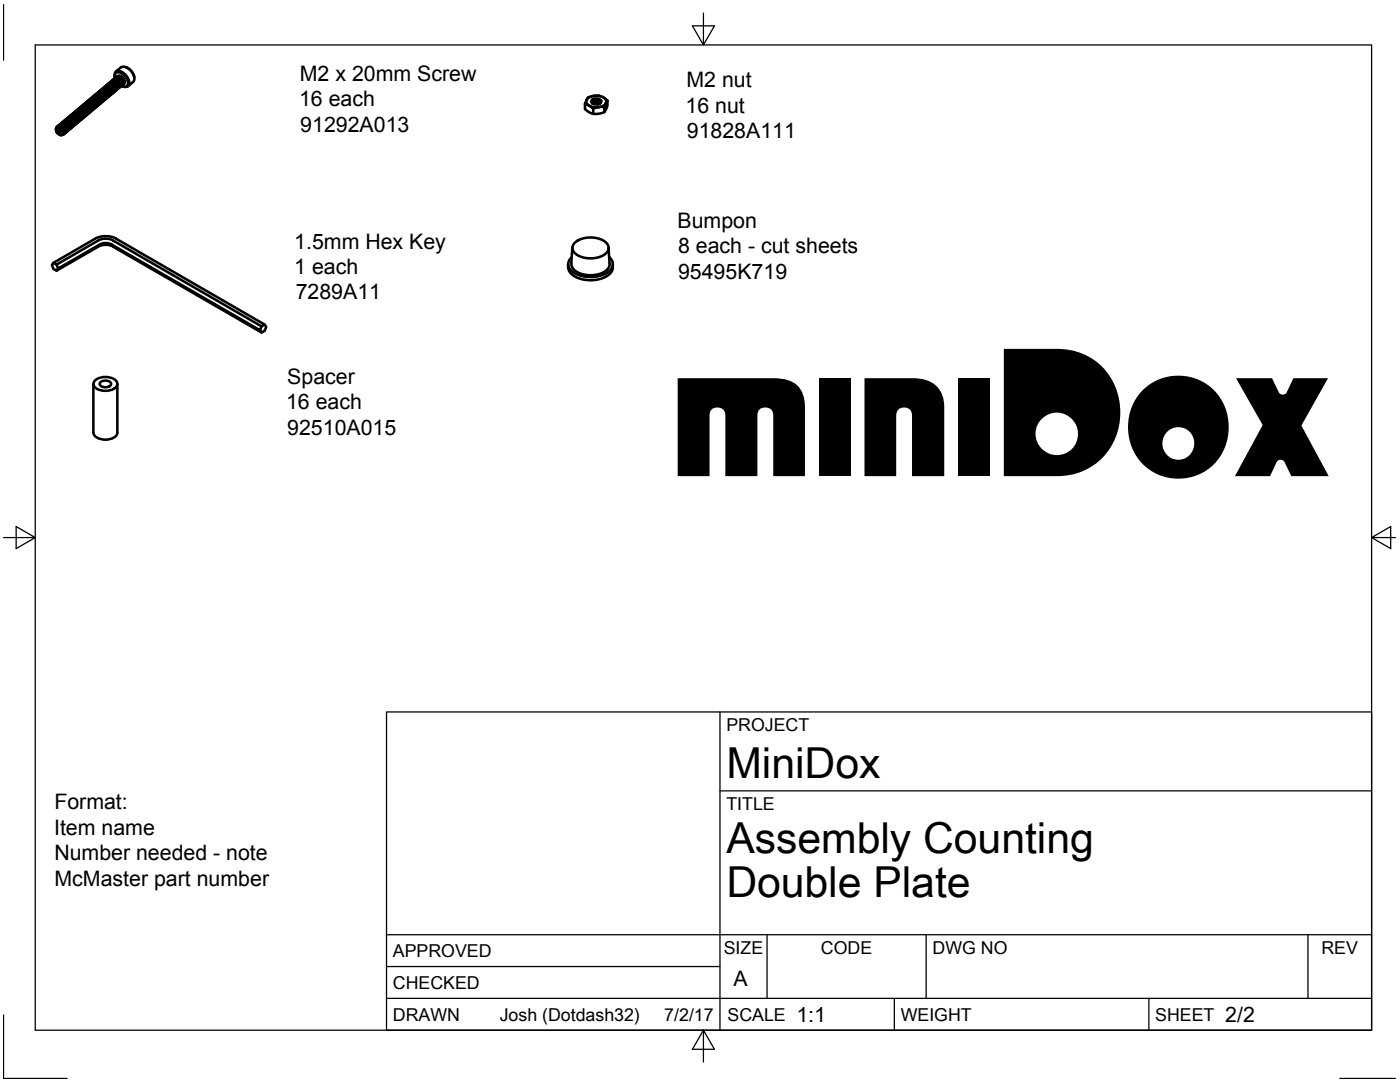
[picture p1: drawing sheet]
<svg xmlns="http://www.w3.org/2000/svg" width="279mm" height="216mm" viewBox="0 0 279 216" stroke-linecap="round" stroke-linejoin="round" font-family="sans-serif">
<!-- layer: Visible -->
<g fill="none" stroke="#000" stroke-width=".51">
<path d="M17.8 19.9a1.16 1.16 0 0 1 1.5 1.4M18 19.8a1.07 1.07 0 0 1 1.6 .9v.3l-.2 .2M18.1 19.7a1.16 1.16 0 0 1 1.4 1.4M18.2 19.6a1.07 1.07 0 0 1 1.6 .9v.3l-.2 .2M18.4 19.4a1.17 1.17 0 0 1 1.4 1.5M18.4 19.4l-.1 .1M18.5 19.4a1.07 1.07 0 0 1 1.6 .9v.3l-.2 .2M18.6 19.3a1.14 1.14 0 0 1 1.4 1.4M18.7 19.2a1.07 1.07 0 0 1 1.6 .9v.3l-.2 .1M18.8 19.1a1.12 1.12 0 0 1 1.2 .2 1.12 1.12 0 0 1 .2 1.2M19 19a1.07 1.07 0 0 1 1.6 .8v.4l-.2 .1M19.1 19.8l.4 .6"/>
<path d="M19.1 18.9a1.13 1.13 0 0 1 1.4 1.3M19.2 18.7a1.01 1.01 0 0 1 1.6 .7l.1 .5-.3 .2M19.3 19.6l.5 .5M19.3 18.6a1.14 1.14 0 0 1 1.5 1.4M19.5 18.5a1.12 1.12 0 0 1 1.6 1.1l-.2 .3M19.6 19.4l.4 .5M19.6 18.4a1.14 1.14 0 0 1 1.4 1.4M19.6 18.4h.1M19.7 18.3a1.13 1.13 0 0 1 1.7 1.1l-.3 .3M19.8 19.2l.5 .5M19.9 18.2a1.17 1.17 0 0 1 1.4 1.4h-.1M19.9 18.2h-.1"/>
<path d="M20 18.1a1.13 1.13 0 0 1 1.6 1.1l-.2 .3M20.1 19l.4 .5M20.1 18a1.16 1.16 0 0 1 1.4 1.4M20.2 17.9a1.11 1.11 0 0 1 1.7 1l-.3 .4M20.3 18.8l.5 .5M20.3 17.8a1.13 1.13 0 0 1 1.2 .3 1.13 1.13 0 0 1 .2 1.1M20.5 17.7a1.11 1.11 0 0 1 1.6 1l-.2 .4M20.6 18.6l.4 .5M20.6 17.6a1.14 1.14 0 0 1 1.4 1.4M20.6 17.6h.1M20.8 17.5a1.06 1.06 0 0 1 1.5 .9v.3l-.2 .2M20.8 18.3l.5 .6"/>
<path d="M20.9 17.3a1.14 1.14 0 0 1 1.4 1.5M20.9 17.3l-.1 .1M21 17.3a1.07 1.07 0 0 1 1.6 .9v.3l-.2 .2M21.1 18.1l.4 .6M21.1 17.2a1.13 1.13 0 0 1 1.1 .2 1.13 1.13 0 0 1 .3 1.2M21.2 17.1a1.07 1.07 0 0 1 1.6 .8v.4l-.2 .2M21.3 17.9l.5 .6M21.3 16.9a1.13 1.13 0 0 1 1.4 1.5M21.5 16.9a1.07 1.07 0 0 1 1.6 .8v.3l-.2 .2M21.6 17.7l.4 .5M21.6 16.7a1.13 1.13 0 0 1 1.1 .3 1.13 1.13 0 0 1 .3 1.2M21.7 16.7a1.07 1.07 0 0 1 1.7 .8l-.1 .4-.2 .1"/>
<path d="M21.8 17.5l.5 .5M21.8 16.5a1.12 1.12 0 0 1 1.2 .3 1.12 1.12 0 0 1 .2 1.2M22 16.4a1.07 1.07 0 0 1 1.6 .9v.4l-.2 .1M22.1 17.3l.4 .5M22.1 16.3a1.15 1.15 0 0 1 1.4 1.5M22.1 16.3h.1M22.3 16.2a1.06 1.06 0 0 1 1.5 .9v.4l-.2 .1M22.3 17.1l.5 .5M22.3 16.1a1.12 1.12 0 0 1 1.2 .3 1.12 1.12 0 0 1 .3 1.1M22.5 16a1.02 1.02 0 0 1 1.6 .7v.4l-.2 .3M22.6 16.9l.4 .5M22.6 15.9a1.12 1.12 0 0 1 1.1 .3 1.12 1.12 0 0 1 .3 1.1"/>
<path d="M22.7 15.8a1.1 1.1 0 0 1 1.6 .9v.3l-.2 .2M22.8 16.7l.5 .5M22.9 15.2v.2M22.9 15.2a.9 .9 0 0 1 .4-1 .9 .9 0 0 1 1.2 .2l.7 .7a1.54 1.54 0 0 1 .2 2.2l-.9-.1M23 15.6a.84 .84 0 0 1 .2-1.1 .84 .84 0 0 1 1.1 .2 1.91 1.91 0 0 1 1 2.5l-.6 .1-.5-.2a1.12 1.12 0 0 0-.2-1.1 1.12 1.12 0 0 0-1.2-.3M23 15.6a1.13 1.13 0 0 1 1.6 1.1l-.2 .3M23.1 16.5l.4 .5M23.1 15.5a1.17 1.17 0 0 1 1.4 1.4M23.1 15.5h.1M23.2 15.4a1.11 1.11 0 0 1 1.7 1l-.1 .2-.2 .2M23.3 16.2l.5 .6M23.3 15.3a1.12 1.12 0 0 1 1.2 .2 1.12 1.12 0 0 1 .3 1.2"/>
<path d="M23.6 16l.4 .6M23.6 15.1h.4l.5 .5-.2-.2M23.8 15.8l.5 .6M24.1 15.6l.4 .5M24.1 13.5l-1 .8M24.1 13.5a1.96 1.96 0 0 1 2.4 1.2 1.36 1.36 0 0 1 .1 1.7M24.5 15.6l.2 .1M25.1 13.4h.1a2.65 2.65 0 0 1 1.6 1.9M26.6 16.4l-1.1 .8M26.8 15.3v.1M117.3 19.7a2.7 2.7 0 0 1 3.6 .3 1.25 1.25 0 0 1-1.4 1.4 2.08 2.08 0 0 1-2.5-1.1zM118.3 19.8l1-.1 .7 .4"/>
<path d="M118.3 19.8l-.3 .4a1.14 1.14 0 0 0 2 .1v-.2M118.3 19.8a1.41 1.41 0 0 1 1.6 .3M118.3 19.8l.8 .1 .5 .3M11.3 26.3a.49 .49 0 0 1 .1-.8 .49 .49 0 0 1 .7 .3l.2 .2a.54 .54 0 0 1 .3 .6 .54 .54 0 0 1-.5 .4l-.2-.1M11.3 26.3l.4 .4M11.3 25.4a1.13 1.13 0 0 1 1.2 .2 1.13 1.13 0 0 1 .2 1.2M11.3 26h.3l.2 .1 .2 .6-.2 .1-.3-.2zM11.4 26.4l.2 .3M11.4 26.4l-.1-.1a.62 .62 0 0 1 0-.9 .62 .62 0 0 1 .9 .1l.5 .6a.44 .44 0 0 1-.2 .8M11.4 26.4l.5 .5M11.5 25.3a1.05 1.05 0 0 1 1.6 .8v.4l-.3 .1M11.6 25.1a1.13 1.13 0 0 1 1.1 .3 1.13 1.13 0 0 1 .3 1.2"/>
<path d="M11.7 25.1a1.07 1.07 0 0 1 1.6 .8v.4l-.2 .1M11.8 25.6l.4 .2 .3 .5M11.8 24.9a1.11 1.11 0 0 1 1.2 .3 1.11 1.11 0 0 1 .2 1.2M12 24.8a1.07 1.07 0 0 1 1.6 .9v.3l-.3 .2M12.1 24.7a1.14 1.14 0 0 1 1.4 1.4v.1M12.2 24.6a1.07 1.07 0 0 1 1.6 .9v.4l-.2 .1M12.3 25.5l.4 .5M12.3 24.5a1.14 1.14 0 0 1 1.5 1.4h-.1M12.5 24.4a1.01 1.01 0 0 1 1.5 .7l.1 .4-.2 .3M12.5 25.3l.5 .5M12.6 24.3a1.14 1.14 0 0 1 1.4 1.4M12.7 24.2a1.03 1.03 0 0 1 1.6 .7v.4l-.2 .3"/>
<path d="M12.8 25.1l.4 .5M12.8 24.1a1.12 1.12 0 0 1 1.2 .3 1.12 1.12 0 0 1 .2 1.1M13 24a1.11 1.11 0 0 1 1.6 1l-.1 .2-.2 .2M13 24.9l.5 .5M13.1 23.9a1.12 1.12 0 0 1 1.1 .3 1.12 1.12 0 0 1 .3 1.1M13.2 23.8a1.12 1.12 0 0 1 1.6 1l-.2 .4M13.3 24.7l.4 .5M13.3 23.7a1.12 1.12 0 0 1 1.2 .3 1.12 1.12 0 0 1 .2 1.1M13.5 23.6a1.12 1.12 0 0 1 1.6 1l-.3 .3M13.5 24.4l.5 .6M13.6 23.5a1.13 1.13 0 0 1 1.4 1.4M13.7 23.4a1.13 1.13 0 0 1 1.7 1l-.3 .4"/>
<path d="M13.8 24.2l.5 .6M13.8 23.3a1.13 1.13 0 0 1 1.4 1.4M14 23.1a1.11 1.11 0 0 1 1.6 1.1l-.2 .3M14 24l.5 .5M14.1 23a1.13 1.13 0 0 1 1.1 .3 1.13 1.13 0 0 1 .3 1.2M14.2 23a1.07 1.07 0 0 1 1.6 .8v.3l-.2 .2M14.3 23.8l.4 .5M14.3 22.8a1.13 1.13 0 0 1 1.2 .3 1.13 1.13 0 0 1 .2 1.2M14.5 22.7a1.05 1.05 0 0 1 1.6 .9v.3l-.3 .2M14.5 23.6l.5 .5M14.6 22.6a1.13 1.13 0 0 1 1.1 .3 1.13 1.13 0 0 1 .3 1.2M14.7 22.5a1.06 1.06 0 0 1 1.6 .9v.3l-.2 .2"/>
<path d="M14.8 23.4l.4 .5M14.8 22.4a1.16 1.16 0 0 1 1.5 1.4M15 22.3a1.07 1.07 0 0 1 1.6 .9v.3l-.3 .2M15 23.2l.5 .5M15.1 22.2a1.13 1.13 0 0 1 1.4 1.4M15.2 22.1a1.07 1.07 0 0 1 1.6 .9v.4l-.2 .1M15.3 23l.5 .5M15.3 22a1.14 1.14 0 0 1 1.5 1.4h-.1M15.5 21.9a1.07 1.07 0 0 1 1.6 .9l-.1 .3-.1 .2M15.5 22.7l.5 .6M15.6 21.8a1.14 1.14 0 0 1 1.4 1.4M15.7 21.7a1.07 1.07 0 0 1 1.6 .9v.3l-.2 .2"/>
<path d="M15.8 22.6l.4 .5M15.8 21.6a1.12 1.12 0 0 1 1.2 .3 1.12 1.12 0 0 1 .2 1.1M16 21.5a1.03 1.03 0 0 1 1.5 .7l.1 .4-.3 .3M16.1 22.3l.4 .6M16.1 21.4a1.12 1.12 0 0 1 1.1 .2 1.12 1.12 0 0 1 .3 1.2M16.2 21.3a1.03 1.03 0 0 1 1.6 .7l.1 .4-.3 .2M16.3 23.8h-.1M16.3 22.1l.4 .6M16.3 21.2a1.12 1.12 0 0 1 1.2 .2 1.12 1.12 0 0 1 .2 1.2M16.5 21.1a1.12 1.12 0 0 1 1.6 1l-.2 .3M16.5 21.9l.5 .6M16.6 20.9a1.15 1.15 0 0 1 1.4 1.4v.1"/>
<path d="M16.7 20.8a1.13 1.13 0 0 1 1.7 1.1l-.3 .3M16.8 21.7l.5 .5M16.8 20.7a1.15 1.15 0 0 1 1.5 1.4l-.1 .1M17 20.6a1.13 1.13 0 0 1 1.6 1.1l-.2 .3M17 21.5l.5 .5M17.1 20.5a1.13 1.13 0 0 1 1.1 .3 1.13 1.13 0 0 1 .3 1.2M17.2 20.4a1.11 1.11 0 0 1 1.6 1l-.2 .4M17.3 21.3l.4 .5M17.3 20.3a1.13 1.13 0 0 1 1.2 .3 1.13 1.13 0 0 1 .2 1.2M17.5 20.2a1.08 1.08 0 0 1 1.6 .9v.3l-.3 .2M17.6 21.1l.4 .5M17.6 20.1a1.13 1.13 0 0 1 1.1 .3 1.13 1.13 0 0 1 .3 1.1"/>
<path d="M17.7 20a1.06 1.06 0 0 1 1.6 .9v.3l-.2 .2M17.8 20.9l.5 .5M18 20.7l.5 .5M18.3 20.4l.5 .6M18.5 20.2l.5 .6M18.8 20l.4 .5M19.3 21.3h-.1M19.5 21.1h.1M19.8 20.9h-.1M20.5 20.2v.1M20.8 20v.1M118.4 21.7l1-.3h1.2v1l-1.1 .3h-1.1"/>
<path d="M118.4 20.7h.7l.4 .1M118.5 20.8h.9M118.6 20.7h.7M118.6 20.4h.7M119.1 20.1l.4 .1 .2 .3M119.1 20.1a.53 .53 0 0 0-.6 0 .53 .53 0 0 0-.2 .6M119.1 20l.5 .2M119.3 20.1h-.8M119.9 20.2a.32 .32 0 0 1-.2 .4 .32 .32 0 0 1-.4-.2h-.5l-.5 .2 .2-.2 .5-.1 .7 .4-.1-.5M120 20.1l-.1 .1M120.6 21.4l.6-1.3v1l-.6 1.3M121.2 20.1l-.2-.2a2.95 2.95 0 0 0-3.8-.2l-.5 1.1v1l.7 .5 1 .4v-1l-.8-.6-.9-.3"/>
<path d="M10.7 52.4l.6 .4M19 47.6l-8.3 4.8-.3 .5 .3 .8 .6 .3M19 47.6a4.6 4.6 0 0 1 4.2 0M19.6 49.2l-8.3 4.8 .3-.4M19.6 49.2a3.3 3.3 0 0 1 3 0M19.9 48.8a2.64 2.64 0 0 1 2.4 0M22.6 48l29.6 17.1-.3 .8-29.6-17.1M22.6 49.2l29.6 17.2-.3-.5M22.6 48a3.2 3.2 0 0 0-3 0l-8.3 4.8 .3 .8 8.3-4.8M23.2 47.6l29.6 17.2-.6 .3M113.4 52.7v.7M114 52.6a2.87 2.87 0 0 0 3 2.3 4.9 4.9 0 0 0 4.5-1.5l.2-.8"/>
<path d="M114.1 51.3a1.76 1.76 0 0 0 .2 3 6.4 6.4 0 0 0 7.6-.5 1.68 1.68 0 0 0-.3-2.5M114.2 49.4l-.2 3.2M114.8 48.4a5.3 5.3 0 0 1 6.1 0 1.5 1.5 0 0 1-.5 2.5 5.4 5.4 0 0 1-5.6-.3 1.39 1.39 0 0 1 0-2.2zM121.4 49.4l.3 3.2M122.3 52.7a2.45 2.45 0 0 1-2 2.8 6.7 6.7 0 0 1-6.1-.7l-.7-.9-.1-.6M18.6 76.6v9.8M19 75.9a3.2 3.2 0 0 1 4.3 .4 1.21 1.21 0 0 1-1.1 1.5 3.2 3.2 0 0 1-3.5-.8v-.7zM20 76.4a1.43 1.43 0 0 1 2.2 .2 1.33 1.33 0 0 1-2.3 0zM23.4 76.6v9.7a2.1 2.1 0 0 1-2.4 1.4 2.1 2.1 0 0 1-2.3-1.4M52.8 64.8l.3 .4-.3 .8-.6 .4"/>
</g>
<!-- layer: Border -->
<path d="M.7 .9v11.1M7 9h266.7v196.6h-266.7zM140.4 2.6v6.4l2.2-3.8h-4.4l2.2 3.8M.7 107.3h6.3l-3.8-2.2v4.4l3.8-2.2M273.7 107.3l3.8 2.2v-4.4l-3.8 2.2h4.8M.7 202.5v12.7h12.7M140.4 205.6l-2.2 3.8h4.4l-2.2-3.8v6.3M267.4 215.2h11.1" fill="none" stroke="#000" stroke-width=".25"/>
<!-- layer: Titleblock -->
<path d="M77.1 142.1h196.6v63.5h-196.6zM143.7 157.8h130M143.7 142.1v63.5M77.1 199.2h196.6M77.1 192.9h66.6M77.1 186.5h196.6M153.1 186.5v12.7M178.5 199.2v6.4M184.8 186.5v12.7M229.3 199.2v6.4M261 186.5v12.7" fill="none" stroke="#000" stroke-width=".25"/>
<text font-size="35.9" x="133.8" y="95">miniDox</text>
<g font-size="8.5">
<text x="145" y="155.3">MiniDox</text>
<text x="145" y="170.3">Assembly Counting</text>
<text x="145" y="178.9">Double Plate</text>
</g>
<g font-size="4.3">
<text x="59.8" y="16.2">M2 x 20mm Screw</text>
<text x="137" y="17.4">M2 nut</text>
<text x="59.7" y="21.2">16 each</text>
<text x="136.8" y="22.5">16 nut</text>
<text x="59.9" y="26.3">91292A013</text>
<text x="137.1" y="27.6">91828A111</text>
<text x="135.2" y="45.5">Bumpon</text>
<text x="58.7" y="49.6">1.5mm Hex Key</text>
<text x="135.3" y="50.6">8 each - cut sheets</text>
<text x="58.7" y="54.7">1 each</text>
<text x="59" y="59.7">7289A11</text>
<text x="135.3" y="55.7">95495K719</text>
<text x="57.3" y="76.6">Spacer</text>
<text x="57.1" y="81.7">16 each</text>
<text x="57.3" y="86.7">92510A015</text>
<text x="10.8" y="161.5">Format:</text>
<text x="10.8" y="166.6">Item name</text>
<text x="10.8" y="171.6">Number needed - note</text>
<text x="10.9" y="176.7">McMaster part number</text>
<text x="146.4" y="196.8">A</text>
<text x="158.9" y="203.9">1:1</text>
<text x="244.5" y="203.9">2/2</text>
</g>
<g font-size="3.5">
<text x="145" y="145.9">PROJECT</text>
<text x="145" y="161.6">TITLE</text>
<text x="78.4" y="191">APPROVED</text>
<text x="144.4" y="190.3">SIZE</text>
<text x="163.8" y="190.3">CODE</text>
<text x="186.1" y="190.3">DWG NO</text>
<text x="263.7" y="190.3">REV</text>
<text x="78.4" y="197.3">CHECKED</text>
<text x="78.4" y="203.7">DRAWN</text>
<text x="99.7" y="203.7">Josh (Dotdash32)</text>
<text x="132.6" y="203.7">7/2/17</text>
<text x="145.2" y="203.7">SCALE</text>
<text x="179.8" y="203.7">WEIGHT</text>
<text x="230.6" y="203.7">SHEET</text>
</g>
</svg>
